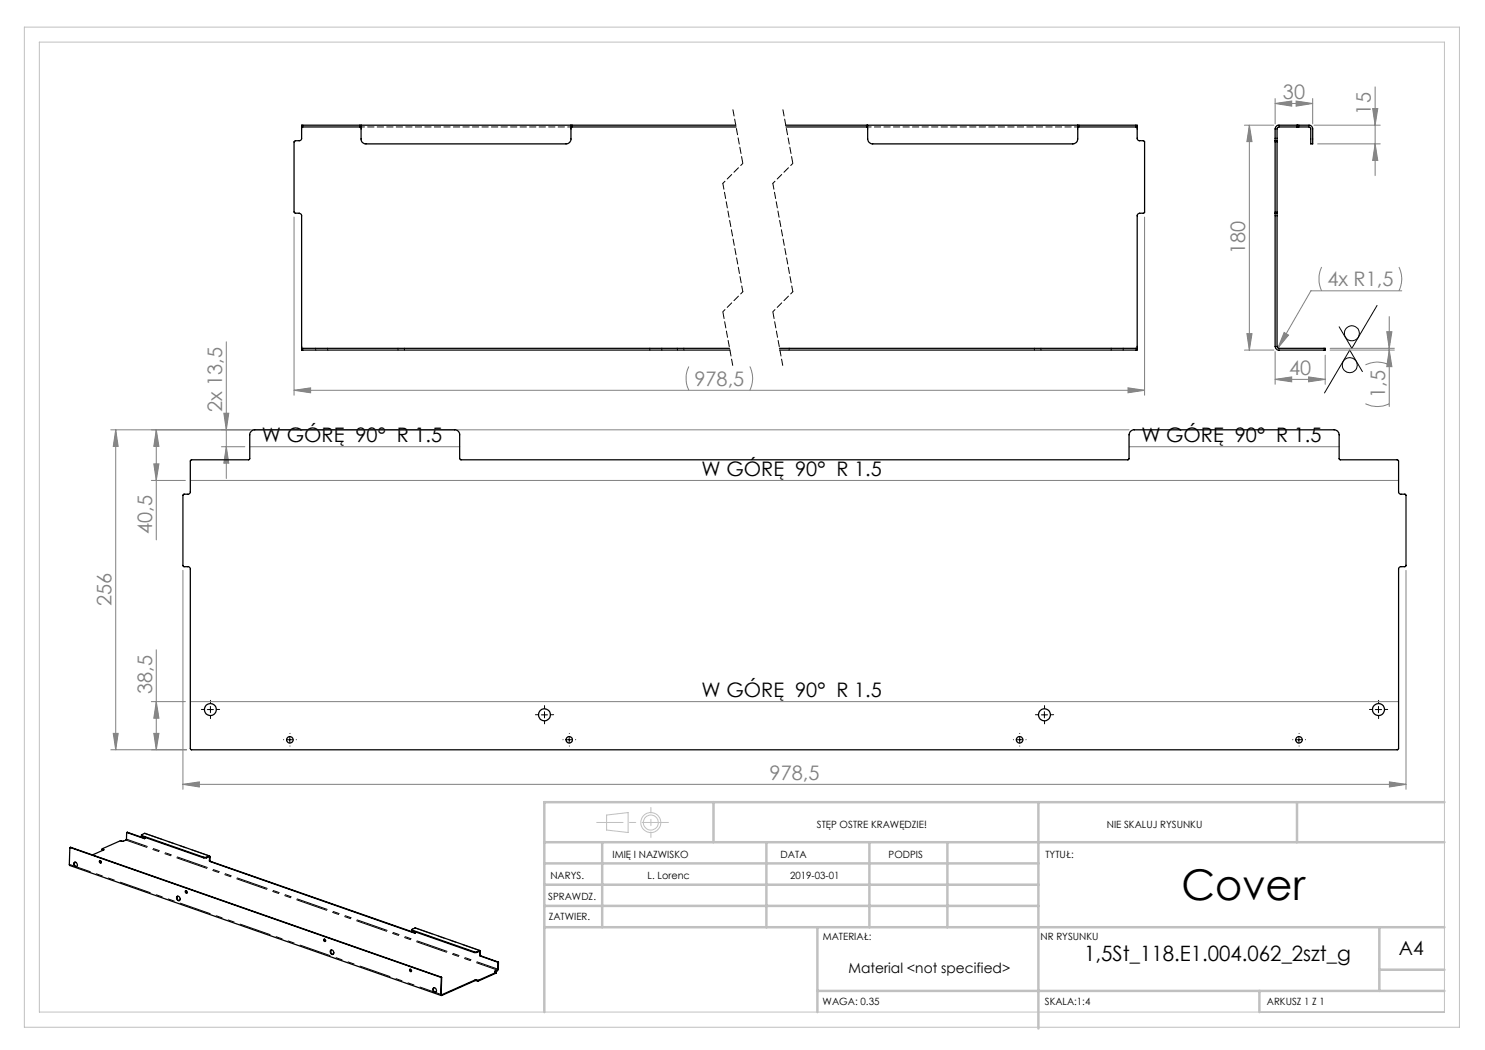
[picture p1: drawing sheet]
<svg xmlns="http://www.w3.org/2000/svg" width="297mm" height="210mm" viewBox="0 0 297 210" stroke-linecap="round" stroke-linejoin="round" font-family="sans-serif">
<g fill="none" stroke="#000" stroke-width=".2">
<path d="M272.5 74.3l-2.6-4.3-5 8.6M275.4 61.1l-5 8.6-2.6-4.3M41.5 141.9h1.2M42.1 141.3v1.2M57.4 147.9h1.2M58 147.3v1.3M108.3 143h1.2M108.9 142.3v1.3M113.2 147.9h1.3M113.8 147.3v1.3M203.3 147.9h1.2M203.9 147.3v1.3"/>
<path d="M208.3 143h1.2M208.9 142.3v1.3M259.2 147.9h1.2M259.8 147.3v1.3M275.1 141.9h1.2M275.7 141.3v1.2"/>
<circle cx="269.9" cy="73" r="1.48"/>
<circle cx="270.4" cy="66.7" r="1.51"/>
</g>
<g fill="none" stroke="#c0c0c0" stroke-width=".2">
<path d="M4.9 5.4h287v200h-287zM7.9 8.4h281v194h-281zM121.3 163l4.3-.5v4l-4.3-.5z"/>
<circle cx="130.2" cy="164.5" r="2"/>
<circle cx="130.2" cy="164.5" r="1.49"/>
</g>
<g fill="none" stroke="#808080" stroke-width=".2">
<path d="M255 19.7v5.1M262.5 19.7v5.1M275 17.4v17.7M248.9 25h5.9M249.9 25l.5 3.3h-1zM249.9 25v45M255 20.7l3.3-.5v1zM255 20.7h7.5M259.2 20.2l3.3 .5-3.3 .5zM262.8 25h13.2M263.5 28.8h12.5M274.5 21.7h1.1l-.6 3.3z"/>
<path d="M275 28.8l.6 3.3h-1.1zM58.8 43.4v35.6M228.9 43.4v35.6M264.3 53.4a5.6 5.6 0 0 0 0 4.8M279.8 53.4l.1 .3a5.3 5.3 0 0 1-.1 4.5M280.4 58.2h-18.2l-6.6 11.4M45.3 68.4v27.3M58.8 78.1h170.1M58.8 78.1l3.3-.5v1zM137.8 73.3a5.6 5.6 0 0 0 0 4.8M150 73.3l.1 .3a5.3 5.3 0 0 1-.1 4.5M225.6 77.6l3.3 .5-3.3 .5z"/>
<path d="M248.9 70h5.9M249.4 66.7h1l-.5 3.3zM255 75.9l3.3-.5v1zM255 70.3v6.6M255 75.9h10M256.8 66.5l.9 .5-2.1 2.6zM261.7 75.4l3.3 .5-3.3 .5zM265 71v5.9M266 70h12.9M266 69.7h12.9M273.1 73l.3-.2a5.2 5.2 0 0 1 4.4 .2M277.4 66.3h1l-.6 3.4z"/>
<path d="M277.8 70l.6 3.3h-1zM277.8 63.3v18M22.2 86h203.6M23.1 86l.5 3.3h-1zM23.1 86v64M30.3 96.1h6.8M30.8 92.8h1l-.5 3.3zM31.3 86l.5 3.3h-1zM31.3 86v22M38.1 96.1h241.6M44.3 89.4h4.7M44.8 82.6h1l-.5 3.4z"/>
<path d="M45.3 89.4l.5 3.2h-1zM50 89.4h41.9M225.8 89.4h42M273.1 80.7a5.3 5.3 0 0 0 4.7 0M36.6 114.1v43.8M281.2 114.1v43.8M31.3 130v20M22.2 150h15.1M22.6 146.7h1l-.5 3.3zM30.3 140.3h6.8M30.8 146.7h1l-.5 3.3zM31.3 140.3l.5 3.3h-1z"/>
<path d="M36.6 156.9l3.3-.5v1zM36.6 156.9h244.6M38.1 140.3h241.6M277.9 156.4l3.3 .5-3.3 .5z"/>
</g>
<path d="M146.6 21.8l2 10.9M156.6 21.8l2 10.9M144.6 62.4l2 10.8M154.6 62.4l2 10.8" fill="none" stroke="#000" stroke-width=".2" stroke-dasharray="1.3 .6" stroke-dashoffset="-.1"/>
<path d="M148.6 32.7l-4 4M158.6 32.7l-4 4M148.6 58.4l-4 4M158.6 58.4l-4 4" fill="none" stroke="#000" stroke-width=".2" stroke-dasharray="1.3 .6" stroke-dashoffset=".7"/>
<path d="M144.6 36.7l4 21.7M154.6 36.7l4 21.7" fill="none" stroke="#000" stroke-width=".2" stroke-dasharray="1.3 .6" stroke-dashoffset=".1"/>
<g fill="none" stroke="#000" stroke-width=".2" stroke-dasharray="15.2 1.3 1.3 1.3">
<path d="M40.8 141.9h-.5M42.1 140.6v-.5M42.1 143.1v.6M43.3 141.9h.6M56.7 147.9h.1M58 146.7h.1M58 149.2h.1M59.2 147.9h.1M107.7 142.9h-.6M108.9 141.7v-.6M108.9 144.2v.6M110.2 142.9h.5"/>
<path d="M112.6 147.9h.1M113.9 146.7h.1M113.9 149.2h.1M115.1 147.9h.1M202.7 147.9h.1M203.9 146.7h.1M203.9 149.2h.1M205.2 147.9h.1M207.7 142.9h-.6M208.9 141.7v-.6M208.9 144.2v.6M210.2 142.9h.5"/>
<path d="M258.6 147.9h-.1M259.8 146.7h.1M259.8 149.2h.1M261.1 147.9h.1M274.5 141.9h-.6M275.7 140.6v-.5M275.7 143.1v.6M277 141.9h.5"/>
</g>
<path d="M133.7 164.5h-14.4" fill="none" stroke="#c0c0c0" stroke-width=".2" stroke-dasharray="15.2 1.3 1.3 1.3" stroke-dashoffset="10"/>
<path d="M130.2 161.5v6" fill="none" stroke="#c0c0c0" stroke-width=".2" stroke-dasharray="15.2 1.3 1.3 1.3" stroke-dashoffset="14.1"/>
<g fill="none" stroke="#c0c0c0" stroke-width=".5">
<path d="M108.9 176.9h98.8M108.9 172.7h98.8M108.9 168.4h180M120.4 168.4v17M142.7 160.4v8M153.3 168.4v17M173.9 168.4v17M189.5 168.4v17M207.7 160.4v45.3M259.4 160.4v8M288.9 160.4h-180v42M108.9 181.2h98.8"/>
<path d="M108.9 185.4h180M163.5 198.2h125.4M163.5 185.4v17M251.9 198.2v4.2M275.9 185.4v12.8M275.9 193.9h13"/>
</g>
<g fill="#808080">
<path d="M58.8 78.1l3.3-.5v1zM225.6 77.6l3.3 .5-3.3 .5zM256.8 66.5l-1.2 3.1 2.1-2.6z"/>
<path d="M255 20.7l3.3-.5v1zM259.2 20.2l3.3 .5-3.3 .5zM255 75.9l3.3-.5v1zM261.7 75.4l3.3 .5-3.3 .5z"/>
<path d="M36.6 156.9l3.3-.5v1zM277.9 156.4l3.3 .5-3.3 .5z"/>
<path d="M249.4 66.7h1l-.5 3.3zM249.9 25l.5 3.3h-1z"/>
<path d="M277.4 66.3h1l-.6 3.4zM277.8 70l.6 3.3h-1z"/>
<path d="M30.8 92.8h1l-.5 3.3zM31.3 86l.5 3.3h-1z"/>
<path d="M30.8 146.7h1l-.5 3.3zM31.3 140.3l.5 3.3h-1z"/>
<path d="M45.3 89.4l.5 3.2h-1zM44.8 82.6h1l-.5 3.4z"/>
<path d="M23.1 86l.5 3.3h-1zM22.6 146.7h1l-.5 3.3z"/>
<path d="M274.5 21.7h1.1l-.6 3.3zM275 28.8l.6 3.3h-1.1z"/>
</g>
<g fill="none" stroke="#000" stroke-width=".25">
<path d="M60.3 25.4h11.9M60.3 25.4v2.5l-.4 .2h-.8l-.3 .3v14l.2 .2 1.1 .1 .2 .4v26.6M72.2 25v2.8a.96 .96 0 0 0 1 1h40a.96 .96 0 0 0 1-1v-2.8M72.2 25h-11.9v.4M72.2 25h42M114.2 25h32.9M114.2 25.4h33M157.1 25h16.4M157.2 25.4h16.3M173.5 25v2.8a1.02 1.02 0 0 0 1.1 1h40a.96 .96 0 0 0 .9-1v-2.8M173.5 25h42M215.5 25h11.9v.4"/>
<path d="M215.5 25.4h11.9M227.4 25.4l.1 2.5 .3 .2h.9l.2 .2v14.2l-.1 .1-1.1 .1-.3 .4v26.6M255 28.1v14.5M255 28.1h.4M255.4 28.1v14.5M259.5 25h-3.7a.78 .78 0 0 0-.8 .8v2.3M259.5 25.4l-3.9 .1-.2 .2v2.4M259.5 25h2.3a.72 .72 0 0 1 .7 .8v3h-.4v-3.1l-.1-.2-2.5-.1M259.5 25v.4M255 42.6v26.7a.78 .78 0 0 0 .8 .7h9.2v-.3h-9.3l-.3-.4v-26.7M255 42.6h.4M60.3 69.7v.3h85.7"/>
<path d="M60.3 69.7h85.6M155.9 69.7h71.5M227.4 69.7v.3h-71.4M38.2 92l11.6-.1 .2-.2v-4.7a.96 .96 0 0 1 .9-1h40a.96 .96 0 0 1 1 1v4.7l.2 .3h133.5l.2-.2v-4.8a1.02 1.02 0 0 1 1-1h40a.96 .96 0 0 1 1 1v4.8l.1 .1 11.7 .1 .1 .2v6.2l.3 .4h1.1l.1 .2v14.2l-.2 .1-1 .1-.3 .3v36l-.2 .3h-241.3l-.1-.3v-36l-.3-.3-1-.1-.2-.1v-14.2l.1-.2h1.1l.3-.4v-6.2zM14 169.5l74.3 25.9v3.6l6.8-3 .6 .1 3.5-1.6M14.9 172.5a.47 .47 0 0 1 .5 .3 .47 .47 0 0 1-.2 .5 .54 .54 0 0 1-.3-.8zM15 172.4a.57 .57 0 0 0 .3 .9M15.2 172.5l-.3 .1M20 172.1v.3l.2 .2M20.5 169.8l-.1 .1 .3 .1M25.4 166.5l3.6 1.2M28.3 167l.1 .3 12.3 4.3h.5l.7-.3v1l41.1 14.3"/>
<path d="M29 167.7l-3.7-1.2-.1 1.5-.5 .3-.6-.1-3.6 1.5 .3 .3-2.3 1M29 167.5v.2M35.3 179.4a.42 .42 0 0 1 .7 .1 .42 .42 0 0 1-.4 .6l-.3-.4zM35.5 179.2a.52 .52 0 0 0 .4 .9M37.2 178.1v.4l.2 .1M41.9 171.2l-12.9-4.5-.7 .3 12.4 4.4 .5 .1 .7-.3 .2 1.1 40.9 14.3M64.9 187.8l-.1 .3 .3 .2M66.1 190.1a.43 .43 0 0 1 .6 .2 .43 .43 0 0 1-.3 .6 .65 .65 0 0 1-.3-.8zM66.3 190a.52 .52 0 0 0 .3 .8M82.1 193.8v.4l.2 .1M82.4 185.9v.3l12.5 4.3 1-.3 .1 1 3.6 1.3v1.4l-.6 .4M83 186.4v.2"/>
<path d="M86.6 197.7a.43 .43 0 0 1 .7 .2 .43 .43 0 0 1-.4 .6 .59 .59 0 0 1-.3-.8zM86.8 197.5a.53 .53 0 0 0-.1 .6 .53 .53 0 0 0 .5 .3M96 190.1l-12.9-4.5-.7 .3v.1l12.5 4.4 1.1-.3 .1 1.1 3.6 1.2-.1 1.6-.6 .4M99 194.3l.2 .2M99.2 194.6l-3.5 1.6-.6-.1-6.9 3v-3.6l-74.2-26-.1 3.6 74.3 26M99.3 194.6h-.1M99.3 194.5v.1"/>
<circle cx="42.1" cy="141.9" r="1.2"/>
<circle cx="58" cy="148" r=".65"/>
<circle cx="108.9" cy="143" r="1.2"/>
<circle cx="113.8" cy="148" r=".64"/>
<circle cx="203.9" cy="148" r=".65"/>
<circle cx="208.9" cy="143" r="1.21"/>
<circle cx="259.8" cy="148" r=".65"/>
<circle cx="275.7" cy="141.9" r="1.21"/>
<circle cx="20.1" cy="172.3" r=".22"/>
<circle cx="37.2" cy="178.4" r=".22"/>
<circle cx="64.9" cy="188" r=".23"/>
<circle cx="82.1" cy="194.1" r=".22"/>
</g>
<g fill="none" stroke="#000" stroke-width=".2" stroke-dasharray="6.3 1.3 1.3 1.3 1.3 1.3">
<path d="M14.2 169.5h-.1M15.1 173.3l-1.2-.4M20.5 169.8v.1M20.7 170v-.1M25.5 166.4l-.1 .1M28.5 167.1v.2M28.9 167.7h.1M40.8 171.6v-.2M41.3 171.4v.2M41.8 171.4h.1M41.8 171.3v-.1M41.9 172.2l.1-.1"/>
<path d="M41.9 171.4h.1M42.1 172.2l-.1 .1M82.5 186v.2M83 186.6h.1M88.2 198.9l-1.3-.5M88.2 195.4h.1M88.3 198.8l-.1 .1M88.4 198.9h-.1M88.4 198.9l-.1 .2M88.4 195.5l-.1 .1M94.8 190.5v-.2M95 196.1v-.1"/>
<path d="M95.3 196v.1M95.4 190.3v.2M95.5 196.2v-.1M95.7 196v.2M95.8 190.3h.2M95.9 190.2v-.1M96 191.1l.1-.1M96 190.3h.1M96.1 191.2h-.1M99 194.2v.1M99.3 194.6v-.1M99.5 194v.1"/>
<path d="M99.5 192.4h.1M99.6 193.8h.1M99.7 192.5h-.1"/>
</g>
<path d="M86.9 198.4l-71.8-25.1" fill="none" stroke="#000" stroke-width=".2" stroke-dasharray="6.3 1.3 1.3 1.3 1.3 1.3" stroke-dashoffset="3.2"/>
<path d="M25.2 168l74.3 26M99.6 193.8l-74.3-26" fill="none" stroke="#000" stroke-width=".2" stroke-dasharray="6.3 1.3 1.3 1.3 1.3 1.3" stroke-dashoffset="1.9"/>
<path d="M41.8 171.2l-12.9-4.5M83 185.6l12.9 4.5" fill="none" stroke="#000" stroke-width=".2" stroke-dasharray="6.3 1.3 1.3 1.3 1.3 1.3" stroke-dashoffset="2.7"/>
<path d="M72.2 25.4h42M173.6 25.4h42" fill="none" stroke="#000" stroke-width=".2" stroke-dasharray="1.3 .6" stroke-dashoffset=".6"/>
<g fill="none" stroke="#000" stroke-width=".2" stroke-dasharray="1.3 .6">
<path d="M63.1 69.6v.4M65.5 70v-.4M79.6 69.6v.4M80.9 70v-.4M130 69.6v.4M132.4 70v-.4M135.5 69.6v.4M136.8 70v-.4M157.8 70v-.4M206.9 69.6v.4M208.2 70v-.4M222.2 69.6v.4"/>
<path d="M224.6 70v-.4"/>
</g>
<text font-size="8.5" x="236.3" y="179.9">Cover</text>
<text font-size="4.2" x="216.8" y="192.2">1,5St_118.E1.004.062_2szt_g</text>
<g font-size="4" fill="#808080">
<text x="256.6" y="19.8">30</text>
<text x="274.2" y="22.9" transform="rotate(-90 274.2 22.9)">15</text>
<text x="249" y="50.8" transform="rotate(-90 249 50.8)">180</text>
<text x="265.5" y="57.3">4x R1,5</text>
<text x="138.9" y="77.2">978,5</text>
<text x="257.8" y="75">40</text>
<text x="44.4" y="82.4" transform="rotate(-90 44.4 82.4)">2x 13,5</text>
<text x="277" y="79.6" transform="rotate(-90 277 79.6)">1,5</text>
<text x="30.4" y="106.8" transform="rotate(-90 30.4 106.8)">40,5</text>
<text x="22.3" y="121.3" transform="rotate(-90 22.3 121.3)">256</text>
<text x="30.4" y="138.8" transform="rotate(-90 30.4 138.8)">38,5</text>
<text x="153.9" y="156">978,5</text>
</g>
<g font-size="4">
<text x="52.4" y="88.4">W GÓRĘ 90° R 1.5</text>
<text x="228.3" y="88.4">W GÓRĘ 90° R 1.5</text>
<text x="140.3" y="95.2">W GÓRĘ 90° R 1.5</text>
<text x="140.3" y="139.4">W GÓRĘ 90° R 1.5</text>
</g>
<text font-size="3.9" x="279.8" y="190.9">A4</text>
<text font-size="2.8" x="169.7" y="194.6">Material &lt;not specified&gt;</text>
<g font-size="2">
<text x="163.4" y="165.5">STĘP OSTRE KRAWĘDZIE!</text>
<text x="221.4" y="165.6">NIE SKALUJ RYSUNKU</text>
<text x="122.5" y="171.6">IMIĘ I NAZWISKO</text>
<text x="156.1" y="171.6">DATA</text>
<text x="177.7" y="171.6">PODPIS</text>
<text x="209.1" y="171.6">TYTUŁ:</text>
<text x="110.1" y="175.8">NARYS.</text>
<text x="129.5" y="175.8">L. Lorenc</text>
<text x="158" y="175.7">2019-03-01</text>
<text x="109.6" y="180">SPRAWDZ.</text>
<text x="109.7" y="184.1">ZATWIER.</text>
<text x="164.5" y="187.9">MATERIAŁ:</text>
<text x="208.1" y="188.1">NR RYSUNKU</text>
<text x="164.5" y="201">WAGA: 0.35</text>
<text x="209" y="201">SKALA:1:4</text>
<text x="253.4" y="201">ARKUSZ 1 Z 1</text>
</g>
</svg>
